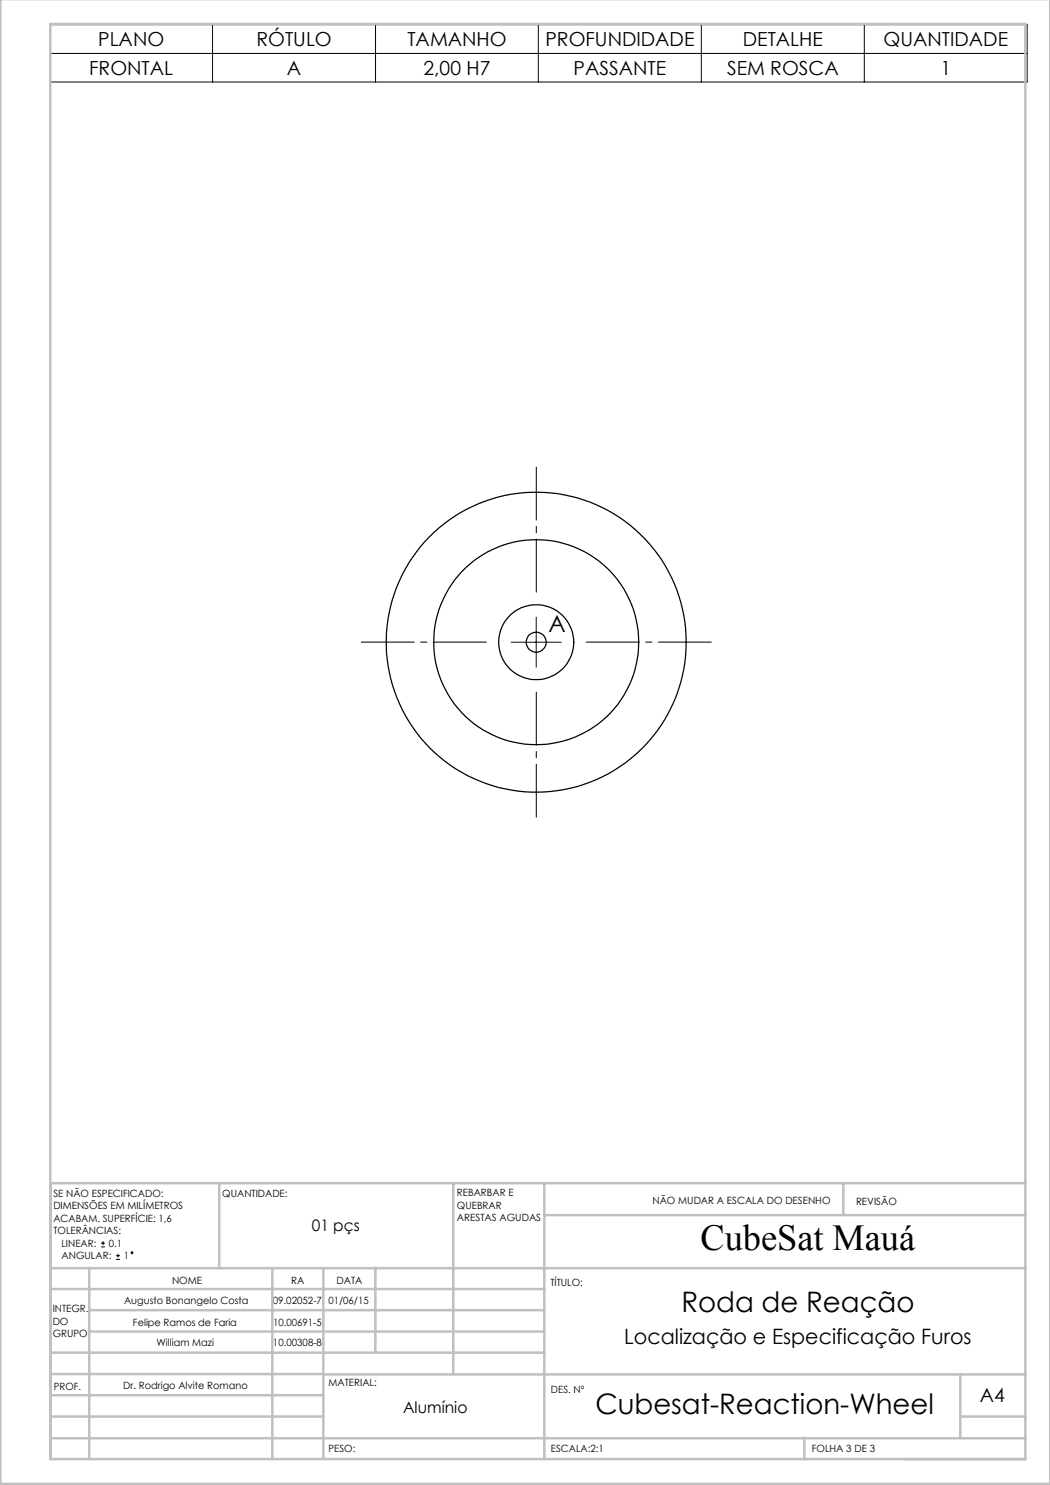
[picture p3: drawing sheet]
<svg xmlns="http://www.w3.org/2000/svg" width="210mm" height="297mm" viewBox="0 0 210 297" stroke-linecap="round" stroke-linejoin="round" font-family="sans-serif">
<g fill="none" stroke="#000" stroke-width=".2">
<path d="M9.9 4.9h195.5v11.5h-195.5zM9.9 10.7h195.5M42.5 4.9v11.5M75.1 4.9v11.5M107.7 4.9v11.5M140.3 4.9v11.5M172.9 4.9v11.5M102.2 128.4h10.1M107.2 123.4v10.1M20.2 249.4h.8M20.2 248.6h.8M20.6 248.2v.8"/>
<path d="M23.2 251.9h.8M23.2 251.1h.8M23.6 250.8v.7"/>
<circle cx="26.4" cy="250.5" r=".19"/>
</g>
<path d="M107.3 118.4v-25M97.3 128.4h-25M107.3 138.4v25M117.3 128.4h25" fill="none" stroke="#000" stroke-width=".2" stroke-dasharray="15.2 1.3 1.3 1.3" stroke-dashoffset="4.6"/>
<g fill="none" stroke="#c0c0c0" stroke-width=".5">
<path d="M.1 -.1v296.9h209.9v-296.9M10.1 4.8h195v287h-195zM10.1 236.6h195M43.9 236.6v16.9M90.7 236.6v38.2M108.9 236.6v55.2M168.7 236.6v6.3M10.1 257.8h98.8M10.1 253.6h195M17.9 253.5v38.3M54.5 253.5v38.3M64.7 253.5v38.3"/>
<path d="M75.1 253.5v17M108.9 243h96.2M10.1 270.5h98.8M10.1 279h54.6M10.1 274.8h54.6M17.9 266.3h91M17.9 262h91M64.7 274.9h140.4M192.1 274.8v12.7M10.1 283.3h54.6M10.1 287.7h195M160.9 287.5v4.3"/>
<path d="M192.1 283.3h13"/>
</g>
<g fill="none" stroke="#000" stroke-width=".25">
<circle cx="107.2" cy="128.4" r="20.5"/>
<circle cx="107.2" cy="128.4" r="30"/>
<circle cx="107.3" cy="128.4" r="2"/>
<circle cx="107.3" cy="128.4" r="7.5"/>
</g>
<text font-size="7.3" x="140.1" y="249.9">CubeSat Mauá</text>
<g font-size="5.6">
<text x="136.3" y="262.4">Roda de Reação</text>
<text x="119.1" y="282.8">Cubesat-Reaction-Wheel</text>
</g>
<text font-size="4.7" x="109.7" y="126.4">A</text>
<text font-size="4.2" x="124.9" y="268.9">Localização e Especificação Furos</text>
<g font-size="3.9">
<text x="19.6" y="9.3">PLANO</text>
<text x="51.3" y="9.3">RÓTULO</text>
<text x="81.5" y="9.3">TAMANHO</text>
<text x="109.1" y="9.3">PROFUNDIDADE</text>
<text x="148.6" y="9.3">DETALHE</text>
<text x="176.7" y="9.3">QUANTIDADE</text>
<text x="17.8" y="15">FRONTAL</text>
<text x="57.4" y="15">A</text>
<text x="84.7" y="15">2,00 H7</text>
<text x="114.7" y="15">PASSANTE</text>
<text x="145.4" y="15">SEM ROSCA</text>
<text x="188.1" y="15">1</text>
<text x="196" y="280.4">A4</text>
</g>
<g font-size="3.2">
<text x="62.4" y="246.2">01 pçs</text>
<text x="80.6" y="282.7">Alumínio</text>
</g>
<g font-size="2">
<text x="10.7" y="239.4">SE NÃO ESPECIFICADO:</text>
<text x="44.5" y="239.4">QUANTIDADE:</text>
<text x="91.4" y="239.3">REBARBAR E</text>
<text x="10.7" y="241.9">DIMENSÕES EM MILÍMETROS</text>
<text x="10.7" y="244.4">ACABAM. SUPERFÍCIE: 1,6</text>
<text x="91.4" y="241.8">QUEBRAR</text>
<text x="91.4" y="244.3">ARESTAS AGUDAS</text>
<text x="130.5" y="240.8">NÃO MUDAR A ESCALA DO DESENHO</text>
<text x="171.2" y="241">REVISÃO</text>
<text x="10.7" y="246.9">TOLERÂNCIAS:</text>
<text x="12.3" y="249.4">LINEAR:</text>
<text x="12.3" y="251.9">ANGULAR:</text>
<text x="21.8" y="249.4">0.1</text>
<text x="24.8" y="251.9">1</text>
<text x="34.4" y="256.8">NOME</text>
<text x="58.3" y="256.7">RA</text>
<text x="67.3" y="256.7">DATA</text>
<text x="110.1" y="257.1">TÍTULO:</text>
<text x="10.5" y="262.4">INTEGR.</text>
<text x="24.8" y="260.9">Augusto Bonangelo Costa</text>
<text x="54.5" y="260.7">09.02052-7</text>
<text x="65.7" y="260.7">01/06/15</text>
<text x="10.5" y="264.9">DO</text>
<text x="10.5" y="267.4">GRUPO</text>
<text x="26.6" y="265.1">Felipe Ramos de Faria</text>
<text x="31.3" y="269.2">William Mazi</text>
<text x="54.6" y="269.2">10.00308-8</text>
<text x="54.6" y="265.1">10.00691-5</text>
<text x="10.7" y="277.9">PROF.</text>
<text x="24.6" y="277.8">Dr. Rodrigo Alvite Romano</text>
<text x="65.7" y="277.3">MATERIAL:</text>
<text x="110.2" y="278.5">DES. Nº</text>
<text x="65.7" y="290.3">PESO:</text>
<text x="110.2" y="290.5">ESCALA:2:1</text>
<text x="162.4" y="290.4">FOLHA 3 DE 3</text>
</g>
</svg>
